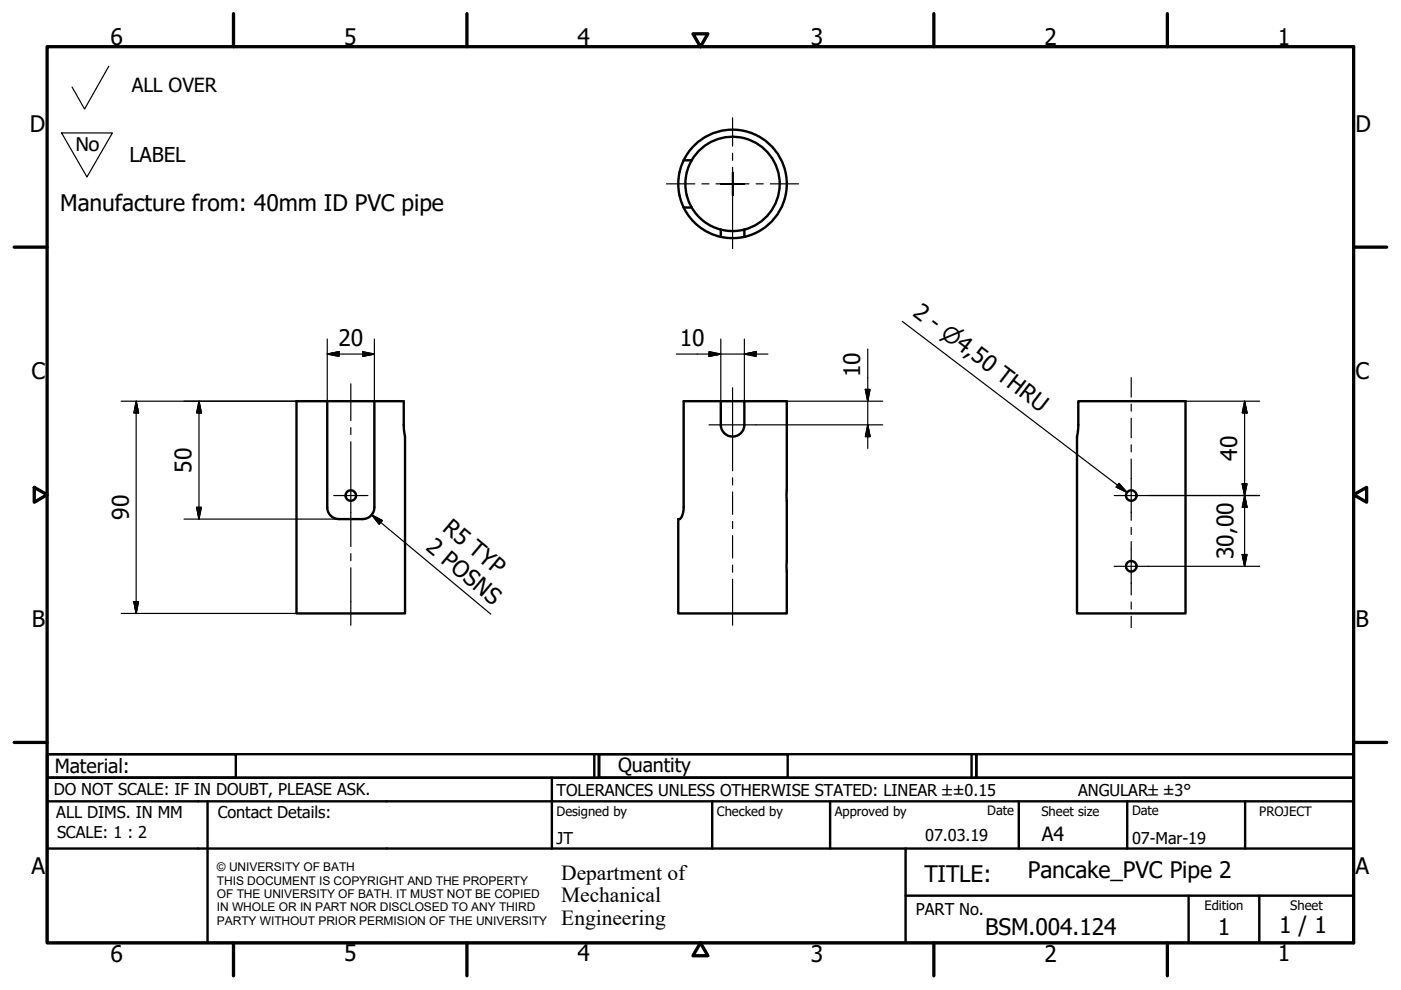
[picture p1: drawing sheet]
<svg xmlns="http://www.w3.org/2000/svg" width="297mm" height="210mm" viewBox="0 0 297 210" stroke-linecap="round" stroke-linejoin="round" font-family="sans-serif">
<!-- layer: Visible (ISO) -->
<g fill="none" stroke="#000" stroke-width=".51">
<path d="M144.9 34a11.5 11.5 0 0 0 0 10M144.9 34h1.8M145 34a11.5 11.5 0 0 1 19.3-2.2 11.5 11.5 0 0 1-6.5 18.4M146.7 34a10 10 0 0 1 16.6-1.1 10 10 0 0 1-5.5 15.8M146.7 34a9.9 9.9 0 0 0 0 10M144.9 44h1.8M144.9 44a11.5 11.5 0 0 0 7.9 6.2M146.6 44a10 10 0 0 0 6.2 4.7M152.8 48.7a10 10 0 0 0 5 0M152.8 50.2a11.5 11.5 0 0 0 5 0M152.8 48.7v1.5M157.8 48.7v1.5"/>
<path d="M62.9 85.1h22.7v5l.3 2.4v37.6h-23zM69.4 85.1v22.5a2.49 2.49 0 0 0 2.5 2.5h5a2.49 2.49 0 0 0 2.5-2.5v-22.5M152.8 85.1h5v5a2.5 2.5 0 0 1-2.5 2.5 2.5 2.5 0 0 1-2.5-2.5zM152.8 85.1h-7.9v22.5a2.88 2.88 0 0 1-.8 2.5h-.3v20h23v-45h-9M228.6 85.1h22.8v45h-23.1v-37.5l.3-2.1z"/>
<circle cx="74.4" cy="105.1" r="1.12"/>
<circle cx="239.9" cy="105.1" r="1.12"/>
<circle cx="239.9" cy="120.1" r="1.13"/>
</g>
<!-- layer: Border (ISO) -->
<g fill="none" stroke="#000" stroke-width=".7">
<path d="M10 9.9h277v190h-277zM49.5 2.9v7M99 2.9v7M146.9 7.2h3.2l-1.6 2.7zM198 2.9v7M247.5 2.9v7M3 52.4h7M287 52.4h7M7.3 103.3l2.7 1.6-2.7 1.6zM287 104.9l2.8-1.6v3.2zM3 157.4h7M287 157.4h7"/>
<path d="M49.5 199.9v7M99 199.9v7M148.5 199.9l1.6 2.7h-3.2zM198 199.9v7M247.5 199.9v7"/>
</g>
<!-- layer: Title (ISO) -->
<g fill="none" stroke="#000" stroke-width=".51">
<path d="M10 159.9h40v5h-40zM10 159.9h117v5h-117zM126 159.9v5M127 159.9h40v5h-40zM127 159.9h80v5h-80zM206 159.9v5M207 159.9h80v5h-80zM10 169.9v-5h277v5M10 169.9h277v30h-277zM10 179.9h277M44 169.9v30M117 164.9v15"/>
<path d="M151 169.9v10M176 169.9v10M192 179.9v20M216 169.9v10M239 169.9v10M264 169.9v10M192 189.9h95M252 189.9v10M267 189.9v10"/>
</g>
<!-- layer: Sketch Geometry (ISO) -->
<path d="M23.1 14.1l-5.2 9-2.6-4.6M13.1 28.2h10.7l-5.4 9.3z" fill="none" stroke="#000" stroke-width=".25"/>
<!-- layer: Center Mark (ISO) -->
<g fill="none" stroke="#000" stroke-width=".25">
<path d="M141.3 39h6M148.8 39h1.5M151.8 39h3.5h-2.5M152.8 39h2.5h-2.5M155.3 35.5v3.5v-2.5M155.3 36.5v2.5v-2.5M155.3 25v6M155.3 32.5v1.5M157.8 39h-2.5h3.5M157.8 39h-2.5h2.5M160.3 39h1.5M163.3 39h6"/>
<path d="M155.3 41.5v-2.5v2.5M155.3 41.5v-2.5v13.7M150.3 90.1h10M70.8 105.1h7.2M236.2 105.1h7.3M236.2 120.1h7.3"/>
</g>
<!-- layer: Centerline (ISO) -->
<g fill="none" stroke="#000" stroke-width=".25">
<path d="M74.4 93.7v22.2M74.4 81.4v7.8M74.4 90.7v1.5M155.3 82.2v17.6M239.8 80.1v4.1M239.8 85.7v1.5M239.8 88.7v4.1M239.8 94.3v1.5M239.8 97.3v13M74.4 117.4v1.5M155.3 101.3v1.5M155.3 104.3v4.8"/>
<path d="M155.3 110.6v1.5M155.3 113.6v4.7M155.3 119.8v1.5M239.8 111.8v1.5M239.8 114.8v11.3M74.4 120.4v12.2M155.3 122.8v9.8M239.8 127.6v1.6M239.8 130.7v2.4"/>
</g>
<!-- layer: Dimension (ISO) -->
<g fill="none" stroke="#000" stroke-width=".25">
<path d="M69.4 75.1l2.5-.5v1zM69.4 75.1h10M69.4 71.9v13.2M76.9 74.6l2.5 .5-2.5 .5zM79.4 71.9v13.2M143.4 75.1h19.4M150.3 74.6l2.5 .5-2.5 .5zM152.8 71.9v13.2M157.8 75.1l2.5-.5v1zM157.8 71.9v13.2M184 74v21.1M25.7 85.1h37.2"/>
<path d="M28.9 85.1l.5 2.5h-1zM28.9 85.1v45M42.2 85.1l.5 2.5h-1zM42.2 85.1v25M160.3 90.1h26.9M166.8 85.1h20.4M183.5 82.6h1l-.5 2.5zM184 90.1l.5 2.5h-1zM251.4 85.1h15.7M263.9 85.1l.5 2.5h-1zM263.9 85.1v35M39 110.1h32.9"/>
<path d="M41.7 107.6h1l-.5 2.5zM78.8 109.2l2.2 1.2-.6 .8zM78.8 109.2l25.3 21M243.5 105.1h23.6M263.4 102.6h1l-.5 2.5zM263.4 117.6h1l-.5 2.5zM263.9 105.1l.5 2.5h-1zM25.7 130.1h37.2M28.4 127.6h1l-.5 2.5zM243.5 120.1h23.6"/>
</g>
<g fill="#000" stroke="#000" stroke-width=".25">
<path d="M69.4 75.1l2.5-.5zM69.4 75.1l2.5-.5v1zM76.9 75.6l2.5-.5zM76.9 74.6l2.5 .5-2.5 .5zM150.3 75.6l2.5-.5zM150.3 74.6l2.5 .5-2.5 .5zM157.8 75.1l2.5-.5zM157.8 75.1l2.5-.5v1zM28.9 85.1l.5 2.5zM28.9 85.1l.5 2.5h-1zM42.2 85.1l.5 2.5zM42.2 85.1l.5 2.5h-1z"/>
<path d="M183.5 82.6l.5 2.5zM183.5 82.6h1l-.5 2.5zM184 90.1l.5 2.5zM184 90.1l.5 2.5h-1zM263.9 85.1l.5 2.5zM263.9 85.1l.5 2.5h-1zM41.7 107.6l.5 2.5zM41.7 107.6h1l-.5 2.5zM78.8 109.2l2.2 1.2zM78.8 109.2l2.2 1.2-.6 .8zM263.4 102.6l.5 2.5zM263.4 102.6h1l-.5 2.5z"/>
<path d="M263.4 117.6l.5 2.5zM263.4 117.6h1l-.5 2.5zM263.9 105.1l.5 2.5zM263.9 105.1l.5 2.5h-1zM28.4 127.6l.5 2.5zM28.4 127.6h1l-.5 2.5z"/>
</g>
<!-- layer: Symbol (ISO) -->
<path d="M191.3 68.1l47.7 36.3M237.3 102.5l1.7 1.9-2.3-1.1z" fill="none" stroke="#000" stroke-width=".25"/>
<path d="M236.7 103.3l2.3 1.1zM237.3 102.5l1.7 1.9-2.3-1.1z" fill="#000" stroke="#000" stroke-width=".25"/>
<g font-size="4.8">
<text x="23.4" y="9.5">6</text>
<text x="72.9" y="9.5">5</text>
<text x="122.4" y="9.5">4</text>
<text x="171.9" y="9.5">3</text>
<text x="221.4" y="9.5">2</text>
<text x="270.9" y="9.5">1</text>
<text x="6.3" y="27.9">D</text>
<text x="287.4" y="27.9">D</text>
<text x="12.8" y="44.8">Manufacture from: 40mm ID PVC pipe</text>
<text x="193.4" y="66.7" transform="rotate(37 193.4 66.7)">2 - ⌀4,50 THRU</text>
<text x="71.8" y="73.5">20</text>
<text x="144.1" y="73.5">10</text>
<text x="6.7" y="80.4">C</text>
<text x="182.4" y="80" transform="rotate(-90 182.4 80)">10</text>
<text x="287.4" y="80.4">C</text>
<text x="40.6" y="100.2" transform="rotate(-90 40.6 100.2)">50</text>
<text x="262.3" y="97.7" transform="rotate(-90 262.3 97.7)">40</text>
<text x="27.3" y="110.2" transform="rotate(-90 27.3 110.2)">90</text>
<text x="93.6" y="112.3" transform="rotate(40 93.6 112.3)">R5 TYP</text>
<text x="90.1" y="116.5" transform="rotate(40 90.1 116.5)">2 POSNS</text>
<text x="261.5" y="118.5" transform="rotate(-90 261.5 118.5)">30,00</text>
<text x="6.8" y="132.9">B</text>
<text x="287.4" y="132.9">B</text>
<text x="6.7" y="185.4">A</text>
<text x="287.4" y="185.4">A</text>
<text x="196" y="187">TITLE:</text>
<text x="217.9" y="186.2">Pancake_PVC Pipe 2</text>
<text x="271.2" y="197.9">1 / 1</text>
<text x="23.4" y="203.9">6</text>
<text x="72.9" y="203.8">5</text>
<text x="122.4" y="203.8">4</text>
<text x="171.9" y="203.9">3</text>
<text x="208.9" y="198.2">BSM.004.124</text>
<text x="221.4" y="203.9">2</text>
<text x="258.2" y="198.2">1</text>
<text x="270.9" y="203.8">1</text>
</g>
<text font-size="4.7" x="16" y="32">No</text>
<g font-size="4.6">
<text x="119" y="186.5">Department of</text>
<text x="119" y="191.3">Mechanical</text>
<text x="119" y="196">Engineering</text>
</g>
<text font-size="4.3" x="27.4" y="34.4">LABEL</text>
<g font-size="4.1">
<text x="27.9" y="19.5">ALL OVER</text>
<text x="11.6" y="163.9">Material:</text>
<text x="131" y="163.7">Quantity</text>
<text x="220.9" y="178.4">A4</text>
</g>
<g font-size="3.5">
<text x="11.4" y="168.5">DO NOT SCALE: IF IN DOUBT, PLEASE ASK.</text>
<text x="11.9" y="173.5">ALL DIMS. IN MM</text>
<text x="46.2" y="173.5">Contact Details:</text>
<text x="118" y="168.8">TOLERANCES UNLESS OTHERWISE STATED: LINEAR ±±0.15</text>
<text x="228.6" y="168.8">ANGULAR±±3°</text>
<text x="12.1" y="177.6">SCALE: 1 : 2</text>
<text x="118" y="178.9">JT</text>
<text x="196.2" y="178.3">07.03.19</text>
<text x="240" y="178.9">07-Mar-19</text>
<text x="194.2" y="194.1">PART No.</text>
</g>
<g font-size="2.8">
<text x="118" y="173">Designed by</text>
<text x="152" y="173">Checked by</text>
<text x="177" y="173">Approved by</text>
<text x="209.3" y="172.9">Date</text>
<text x="220.8" y="173">Sheet size</text>
<text x="240" y="172.9">Date</text>
<text x="267" y="172.9">PROJECT</text>
<text x="255.4" y="193">Edition</text>
<text x="273.6" y="193">Sheet</text>
</g>
<g font-size="2.5">
<text x="46" y="184.7">© UNIVERSITY OF BATH</text>
<text x="46" y="187.6">THIS DOCUMENT IS COPYRIGHT AND THE PROPERTY</text>
<text x="46" y="190.4">OF THE UNIVERSITY OF BATH. IT MUST NOT BE COPIED</text>
<text x="46" y="193.2">IN WHOLE OR IN PART NOR DISCLOSED TO ANY THIRD</text>
<text x="46" y="196.1">PARTY WITHOUT PRIOR PERMISION OF THE UNIVERSITY</text>
</g>
</svg>
